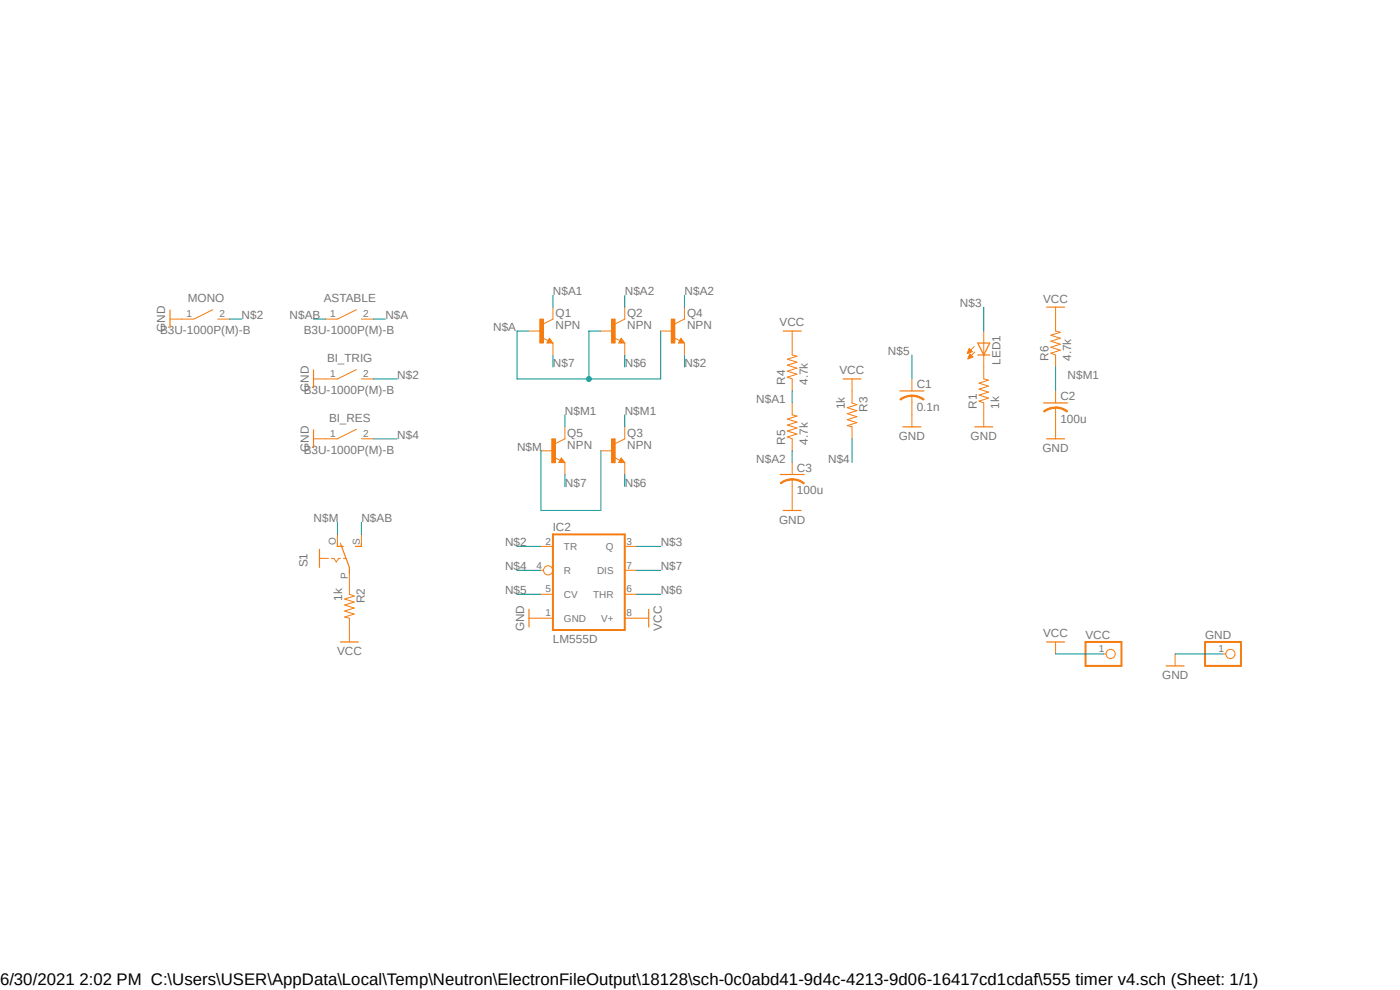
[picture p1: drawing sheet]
<svg xmlns="http://www.w3.org/2000/svg" width="297mm" height="210mm" viewBox="0 0 297 210" stroke-linecap="round" stroke-linejoin="round" font-family="sans-serif">
<path d="M32.6 60.1l231.8 84.6M264.4 60.1l-231.8 84.6" fill="none" stroke="#fff" stroke-width=".21"/>
<path d="M117.3 113.4h15.2v20.2h-15.2z" fill="none" stroke="#f57c10" stroke-width=".42"/>
<g fill="none" stroke="#f57c10" stroke-width=".21">
<path d="M193.5 83.9v1.6M114.8 115.9h2.5M132.5 115.9h2.6M114.8 121h.5M114.8 126.1h2.5M114.8 131.1h2.5M132.5 121h2.6M132.5 126.1h2.6M132.5 131.1h2.6"/>
<circle cx="116.3" cy="121" r=".98"/>
</g>
<path d="M190.9 82.9h5.1" fill="none" stroke="#f57c10" stroke-width=".25"/>
<path d="M193.5 83.8a3.8 3.8 0 0 1 2.5 .9l-.1 .2a4.1 4.1 0 0 0-2.4-.8z" fill-rule="evenodd" fill="#f57c10"/>
<path d="M193.5 83.8a3.8 3.8 0 0 1 2.5 .9l-.1 .2a4.1 4.1 0 0 0-2.4-.8z" fill="none" stroke="#f57c10" stroke-width=".21"/>
<path d="M190.9 84.7l1.5-.8 1.1-.1v.3a3.9 3.9 0 0 0-2.4 .8z" fill-rule="evenodd" fill="#f57c10"/>
<path d="M190.9 84.7l1.5-.8 1.1-.1v.3a3.9 3.9 0 0 0-2.4 .8zM193.5 80.4v2.5M193.5 85.5v2.5M223.9 86.5v1.5" fill="none" stroke="#f57c10" stroke-width=".21"/>
<path d="M221.4 85.5h5.1" fill="none" stroke="#f57c10" stroke-width=".25"/>
<path d="M223.9 86.3a4 4 0 0 1 2.6 .9l-.1 .2a3.8 3.8 0 0 0-2.5-.8z" fill-rule="evenodd" fill="#f57c10"/>
<path d="M223.9 86.3a4 4 0 0 1 2.6 .9l-.1 .2a3.8 3.8 0 0 0-2.5-.8z" fill="none" stroke="#f57c10" stroke-width=".21"/>
<path d="M221.4 87.2a4 4 0 0 1 2.5-.8v.2a4.1 4.1 0 0 0-2.4 .8z" fill-rule="evenodd" fill="#f57c10"/>
<path d="M206.7 73.5l-1.4 1.4M206.8 74.7l-1.4 1.4M208.7 70.2v7.7M221.4 87.2a4 4 0 0 1 2.5-.8v.2a4.1 4.1 0 0 0-2.4 .8zM223.9 82.9v2.6M223.9 88v2.6" fill="none" stroke="#f57c10" stroke-width=".21"/>
<path d="M207.4 72.8h2.6l-1.3 2.5zM207.4 75.3h2.6" fill="none" stroke="#f57c10" stroke-width=".25"/>
<path d="M205.6 73.9l.7 .7-1.1 .4z" fill-rule="evenodd" fill="#f57c10"/>
<path d="M205.6 73.9l.7 .7-1.1 .4z" fill="none" stroke="#f57c10" stroke-width=".21"/>
<path d="M205.7 75.1l.7 .6-1 .5z" fill-rule="evenodd" fill="#f57c10"/>
<path d="M115.1 71.7l1.2 .6M116.5 71.8l.8 1h-1.3zM117.3 67.7l-2 1M205.7 75.1l.7 .6-1 .5zM208.7 77.9v2.5l1 .2-2 .7 2 .6-2 .6 2 .7-2 .6 2 .7-2 .6 1 .4v2.5" fill="none" stroke="#f57c10" stroke-width=".21"/>
<path d="M116.5 72.3l.2 .2h-.4l.2-.5 .6 .6h-.8" fill="none" stroke="#f57c10" stroke-width=".25"/>
<path d="M114.5 67.7h.8v5.1h-.8z" fill-rule="evenodd" fill="#f57c10"/>
<path d="M112.2 70.2h2.6M114.5 67.7h.8v5.1h-.8zM117.3 65.2v2.5M117.3 72.8v2.5M130.3 71.7l1.2 .6M131.8 71.8l.7 1h-1.2zM132.5 67.7l-2 1" fill="none" stroke="#f57c10" stroke-width=".21"/>
<path d="M131.8 72.3l.1 .2h-.4l.3-.5 .5 .6h-.8" fill="none" stroke="#f57c10" stroke-width=".25"/>
<path d="M129.8 67.7h.7v5.1h-.7z" fill-rule="evenodd" fill="#f57c10"/>
<g fill="none" stroke="#f57c10" stroke-width=".21">
<path d="M36.1 67.7h2.5M75.6 65.7l-4 2h-2.6M75.6 78.4l-4 2h-2.6M76.7 67.7h2.5M127.5 70.2h2.5M129.8 67.7h.7v5.1h-.7zM132.5 65.2v2.5M132.5 72.8v2.5M168.1 72.8v2.5l1 .3-2.1 .6 2.1 .6-2.1 .7 2.1 .6-2.1 .6 2.1 .7-2.1 .6 1.1 .4v2.5M75.6 91.1l-4 2h-2.6M76.7 80.4h2.5M76.7 93.1h2.5"/>
<path d="M168.1 85.5v2.5l1 .3-2.1 .6 2.1 .6-2.1 .7 2.1 .6-2.1 .6 2.1 .7-2.1 .6 1.1 .4v2.5M180.8 80.4v5.1l1 .4-2.1 .6 2.1 .6-2.1 .7 2.1 .6-2.1 .6 2.1 .7-2.1 .6 1.1 .3v2.5M193.5 88v2.6M208.7 88v2.6M67.8 118.4h1.9M70.3 118.4h.5l.5 .8 .5-.8h.4M71.6 113.4v2.5M72.9 118.4h.6M76.7 113.4v2.5M168.1 101.7v1.5M74.1 121v2.5M74.1 133.6v2.6"/>
<path d="M112.2 131.1h2.6M135.1 131.1h2.5M223.9 136.2v2.5M234.1 138.7h.6M249.3 138.7v2.6M259.5 138.7h.6"/>
<circle cx="235.6" cy="138.7" r=".98"/>
<circle cx="261" cy="138.7" r=".98"/>
</g>
<path d="M230.3 136.2h7.6v5.1h-7.6zM255.7 136.2h7.6v5.1h-7.6z" fill="none" stroke="#f57c10" stroke-width=".42"/>
<g fill="none" stroke="#f57c10" stroke-width=".25">
<path d="M36.1 65.8v3.8M178.9 80.4h3.8M191.6 90.6h3.8M206.8 90.6h3.8M67.8 116.5v3.9M71.6 115.3v.6h1.3M72.2 115.3l1.9 5.1v1.2M76.7 115.3v.6h-1.3M165.5 100.7h5.1M72.2 136.2h3.8M112.2 129.2v3.8M137.6 129.2v3.8"/>
<path d="M222 136.2h3.8M247.4 141.3h3.8"/>
</g>
<path d="M168.1 101.6a4 4 0 0 1 2.5 .8l-.1 .3a3.8 3.8 0 0 0-2.4-.9z" fill-rule="evenodd" fill="#f57c10"/>
<path d="M168.1 101.6a4 4 0 0 1 2.5 .8l-.1 .3a3.8 3.8 0 0 0-2.4-.9z" fill="none" stroke="#f57c10" stroke-width=".21"/>
<path d="M165.5 102.4a3.9 3.9 0 0 1 2.6-.8v.2a3.9 3.9 0 0 0-2.4 .8z" fill-rule="evenodd" fill="#f57c10"/>
<g fill="none" stroke="#f57c10" stroke-width=".21">
<path d="M38.6 67.7h2.5M45.1 65.7l-4 2M46.2 67.7h2.5M168.1 70.2v2.6M223.9 65.2v5l1.1 .3-2.1 .6 2.1 .7-2.1 .6 2.1 .6-2.1 .7 2.1 .6-2.1 .6 1 .4v2.6M66.5 93.1h2.5M66.5 80.4h2.5M130.3 97l1.2 .7M131.8 97.2l.7 .9h-1.2zM132.5 93.1l-2 1M168.1 98.1v2.6M223.9 90.6v2.5"/>
<path d="M165.5 102.4a3.9 3.9 0 0 1 2.6-.8v.2a3.9 3.9 0 0 0-2.4 .8zM168.1 103.2v5.1"/>
</g>
<path d="M66.5 78.5v3.8M166.2 70.2h3.8M222 65.2h3.8M66.5 91.2v3.8M131.8 97.7l.1 .2h-.4l.3-.5 .5 .6h-.8M222 93.1h3.8M166.2 108.3h3.8" fill="none" stroke="#f57c10" stroke-width=".25"/>
<path d="M129.8 93.1h.7v5.1h-.7z" fill-rule="evenodd" fill="#f57c10"/>
<path d="M143 71.7l1.2 .6M144.4 71.8l.8 1h-1.3zM145.2 67.7l-2 1M127.5 95.6h2.5M129.8 93.1h.7v5.1h-.7zM132.5 90.6v2.5M132.5 98.1v2.6" fill="none" stroke="#f57c10" stroke-width=".21"/>
<path d="M144.4 72.3l.2 .2h-.4l.2-.5 .5 .6h-.7" fill="none" stroke="#f57c10" stroke-width=".25"/>
<path d="M142.4 67.7h.8v5.1h-.8z" fill-rule="evenodd" fill="#f57c10"/>
<path d="M140.2 70.2h2.5M142.4 67.7h.8v5.1h-.8zM145.2 65.2v2.5M145.2 72.8v2.5M117.6 97l1.2 .7M119.1 97.2l.7 .9h-1.2zM119.8 93.1l-2 1" fill="none" stroke="#f57c10" stroke-width=".21"/>
<path d="M119.1 97.7l.1 .2h-.4l.3-.5 .5 .6h-.8" fill="none" stroke="#f57c10" stroke-width=".25"/>
<path d="M117.1 93.1h.7v5.1h-.7z" fill-rule="evenodd" fill="#f57c10"/>
<path d="M114.8 95.6h2.5M117.1 93.1h.7v5.1h-.7zM119.8 90.6v2.5M119.8 98.1v2.6M74.1 123.5v2.6l1 .3-2 .7 2 .6-2 .7 2 .6-2 .6 2 .7-2 .6 1 .2v2.5" fill="none" stroke="#f57c10" stroke-width=".21"/>
<g fill="none" stroke="#009292" stroke-width=".21">
<path d="M48.7 67.7h2.6M66.5 67.7h2.5M79.2 67.7h2.5M112.2 70.2h-2.5v10.2h30.5v-10.2M117.3 62.7v2.5M117.3 75.3v2.6M127.5 70.2h-2.6v10.2M132.5 62.7v2.5M132.5 75.3v2.6M145.2 62.7v2.5M145.2 75.3v2.6M193.5 75.3v5.1"/>
<path d="M208.7 65.2v5M79.2 80.4h5.1M79.2 93.1h5.1M114.8 95.6v12.7h12.7v-12.7M168.1 82.9v2.6M168.1 95.6v2.5M180.8 93.1v5M71.6 110.8v2.6M76.7 110.8v2.6M109.7 115.9h5.1M119.8 100.7v2.5M132.5 100.7v2.5"/>
<path d="M135.1 115.9h5.1M109.7 121h5.1M109.7 126.1h5.1M135.1 121h5.1M135.1 126.1h5.1M223.9 138.7h10.2M249.3 138.7h10.2"/>
</g>
<circle cx="124.9" cy="80.4" r=".51" fill="#009292"/>
<g fill="none" stroke="#009292" stroke-width=".21">
<path d="M223.9 77.9v5M119.8 88v2.6M132.5 88v2.6"/>
<circle cx="124.9" cy="80.4" r=".51"/>
</g>
<text font-size="3.6" x="0" y="208.9">6/30/2021 2:02 PM C:\Users\USER\AppData\Local\Temp\Neutron\ElectronFileOutput\18128\sch-0c0abd41-9d4c-4213-9d06-16417cd1cdaf\555 timer v4.sch (Sheet: 1/1)</text>
<g font-size="2.5" fill="#757575">
<text x="39.8" y="64.1">MONO</text>
<text x="68.7" y="64.1">ASTABLE</text>
<text x="117.3" y="62.7">N$A1</text>
<text x="132.5" y="62.7">N$A2</text>
<text x="145.2" y="62.7">N$A2</text>
<text x="203.6" y="65.2">N$3</text>
<text x="221.3" y="64.2">VCC</text>
<text x="34" y="70.8">B3U-1000P(M)-B</text>
<text x="35.1" y="70.5" transform="rotate(-90 35.1 70.5)">GND</text>
<text x="51.3" y="67.7">N$2</text>
<text x="61.4" y="67.7">N$AB</text>
<text x="64.4" y="70.8">B3U-1000P(M)-B</text>
<text x="81.8" y="67.7">N$A</text>
<text x="104.6" y="70.2">N$A</text>
<text x="117.9" y="69.8">NPN</text>
<text x="117.9" y="67.3">Q1</text>
<text x="133" y="69.8">NPN</text>
<text x="133" y="67.3">Q2</text>
<text x="145.8" y="69.8">NPN</text>
<text x="145.8" y="67.3">Q4</text>
<text x="165.4" y="69.2">VCC</text>
<text x="69.4" y="76.8">BI_TRIG</text>
<text x="117.3" y="77.9">N$7</text>
<text x="132.5" y="77.9">N$6</text>
<text x="145.2" y="77.9">N$2</text>
<text x="188.4" y="75.3">N$5</text>
<text x="212.3" y="77.3" transform="rotate(-90 212.3 77.3)">LED1</text>
<text x="222.4" y="76.6" transform="rotate(-90 222.4 76.6)">R6</text>
<text x="227.2" y="76.6" transform="rotate(-90 227.2 76.6)">4.7k</text>
<text x="64.4" y="83.5">B3U-1000P(M)-B</text>
<text x="65.5" y="83.2" transform="rotate(-90 65.5 83.2)">GND</text>
<text x="84.3" y="80.4">N$2</text>
<text x="166.6" y="81.7" transform="rotate(-90 166.6 81.7)">R4</text>
<text x="171.4" y="81.7" transform="rotate(-90 171.4 81.7)">4.7k</text>
<text x="178.1" y="79.4">VCC</text>
<text x="194.5" y="82.3">C1</text>
<text x="226.5" y="80.4">N$M1</text>
<text x="69.8" y="89.5">BI_RES</text>
<text x="119.8" y="88">N$M1</text>
<text x="132.5" y="88">N$M1</text>
<text x="160.4" y="85.5">N$A1</text>
<text x="179.2" y="86.9" transform="rotate(-90 179.2 86.9)">1k</text>
<text x="184.1" y="87.4" transform="rotate(-90 184.1 87.4)">R3</text>
<text x="194.5" y="87.1">0.1n</text>
<text x="207.2" y="86.7" transform="rotate(-90 207.2 86.7)">R1</text>
<text x="212" y="86.7" transform="rotate(-90 212 86.7)">1k</text>
<text x="225" y="89.7">100u</text>
<text x="225" y="84.8">C2</text>
<text x="65.5" y="95.9" transform="rotate(-90 65.5 95.9)">GND</text>
<text x="84.3" y="93.1">N$4</text>
<text x="109.7" y="95.6">N$M</text>
<text x="120.4" y="95.2">NPN</text>
<text x="120.4" y="92.6">Q5</text>
<text x="133.1" y="95.2">NPN</text>
<text x="133.1" y="92.6">Q3</text>
<text x="166.6" y="94.4" transform="rotate(-90 166.6 94.4)">R5</text>
<text x="171.4" y="94.4" transform="rotate(-90 171.4 94.4)">4.7k</text>
<text x="190.7" y="93.3">GND</text>
<text x="205.9" y="93.3">GND</text>
<text x="221.2" y="95.9">GND</text>
<text x="64.4" y="96.2">B3U-1000P(M)-B</text>
<text x="160.4" y="98.2">N$A2</text>
<text x="169.1" y="100">C3</text>
<text x="175.7" y="98.2">N$4</text>
<text x="119.8" y="103.2">N$7</text>
<text x="132.5" y="103.2">N$6</text>
<text x="169.1" y="104.9">100u</text>
<text x="66.5" y="110.8">N$M</text>
<text x="76.7" y="110.8">N$AB</text>
<text x="117.3" y="112.6">IC2</text>
<text x="165.3" y="111.1">GND</text>
<text x="107.1" y="115.9">N$2</text>
<text x="140.2" y="115.9">N$3</text>
<text x="65.2" y="120.4" transform="rotate(-90 65.2 120.4)">S1</text>
<text x="107.1" y="121">N$4</text>
<text x="140.2" y="121">N$7</text>
<text x="72.6" y="127.5" transform="rotate(-90 72.6 127.5)">1k</text>
<text x="77.4" y="128" transform="rotate(-90 77.4 128)">R2</text>
<text x="107.1" y="126.1">N$5</text>
<text x="140.2" y="126.1">N$6</text>
<text x="111.2" y="133.9" transform="rotate(-90 111.2 133.9)">GND</text>
<text x="117.3" y="136.3">LM555D</text>
<text x="140.4" y="133.8" transform="rotate(-90 140.4 133.8)">VCC</text>
<text x="221.3" y="135.2">VCC</text>
<text x="230.3" y="135.6">VCC</text>
<text x="255.7" y="135.6">GND</text>
<text x="71.5" y="139">VCC</text>
<text x="246.6" y="144.1">GND</text>
</g>
<g font-size="2.1" fill="#757575">
<text x="39.6" y="67.4">1</text>
<text x="46.6" y="67.4">2</text>
<text x="70.1" y="67.4">1</text>
<text x="77" y="67.4">2</text>
<text x="70.1" y="80.1">1</text>
<text x="77" y="80.1">2</text>
<text x="70.1" y="92.7">1</text>
<text x="77" y="92.7">2</text>
<text x="71.2" y="115.6" transform="rotate(-90 71.2 115.6)">O</text>
<text x="76.3" y="115.6" transform="rotate(-90 76.3 115.6)">S</text>
<text x="115.7" y="115.6">2</text>
<text x="119.6" y="116.7">TR</text>
<text x="128.5" y="116.7">Q</text>
<text x="132.9" y="115.6">3</text>
<text x="73.8" y="122.7" transform="rotate(-90 73.8 122.7)">P</text>
<text x="113.8" y="120.6">4</text>
<text x="115.7" y="125.7">5</text>
<text x="119.6" y="121.8">R</text>
<text x="126.7" y="121.8">DIS</text>
<text x="132.9" y="125.7">6</text>
<text x="132.9" y="120.6">7</text>
<text x="115.7" y="130.8">1</text>
<text x="119.6" y="126.8">CV</text>
<text x="119.6" y="131.9">GND</text>
<text x="125.8" y="126.8">THR</text>
<text x="127.6" y="131.9">V+</text>
<text x="132.9" y="130.8">8</text>
<text x="233.1" y="138.4">1</text>
<text x="258.5" y="138.4">1</text>
</g>
</svg>
